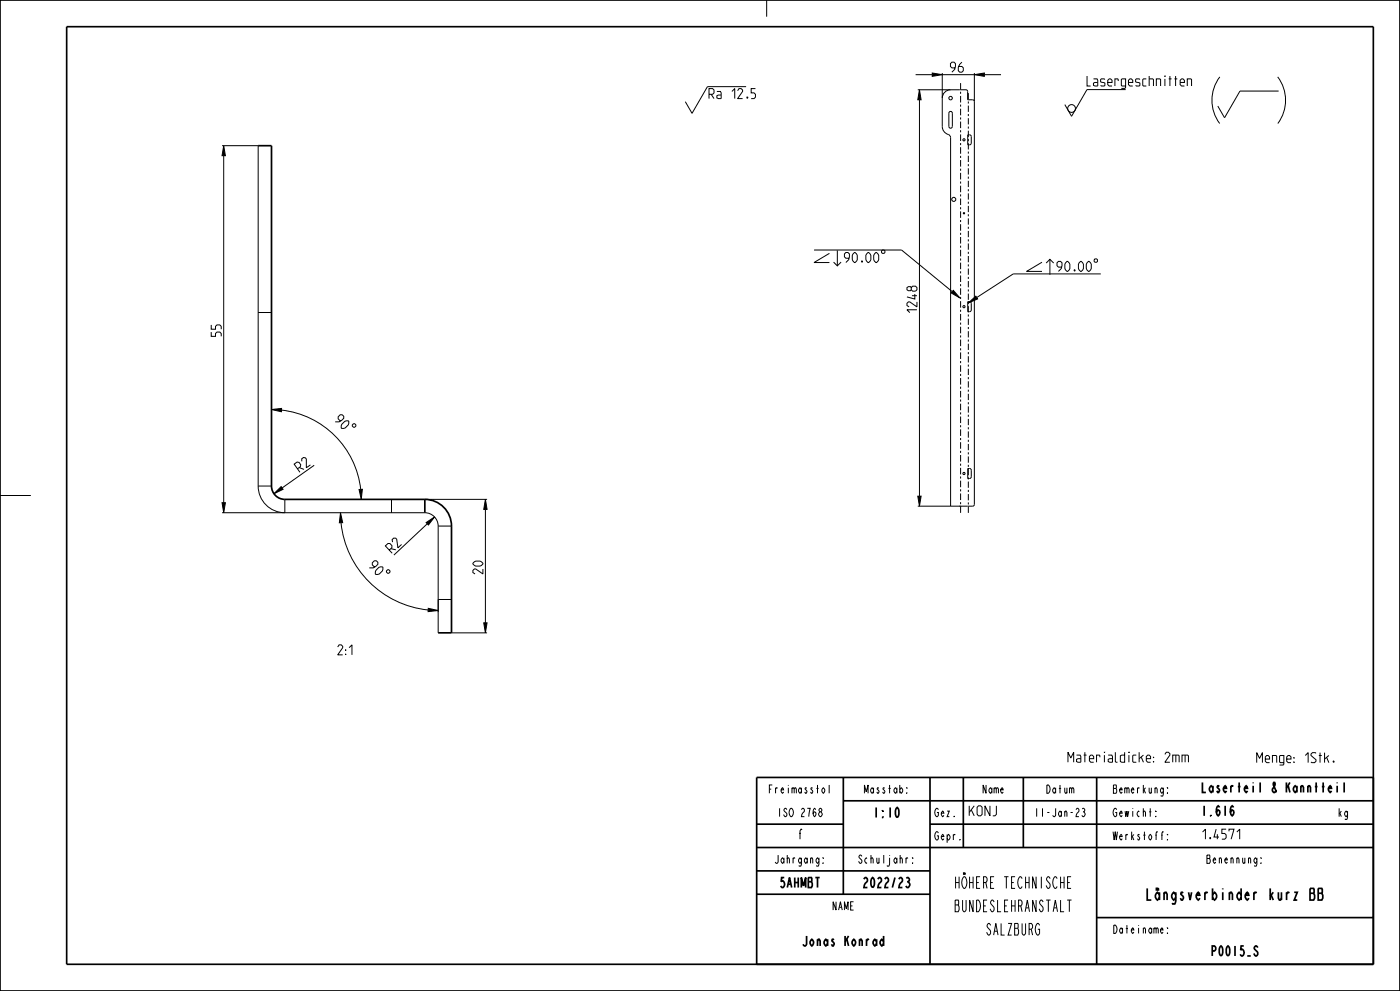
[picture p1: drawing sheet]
<svg xmlns="http://www.w3.org/2000/svg" width="420mm" height="297mm" viewBox="0 0 420 297" stroke-linecap="round" stroke-linejoin="round" font-family="sans-serif">
<g fill="#000">
<path d="M275.8 26.9l.5 3h-1zM279.7 21.9l3 .5-3 .5zM292.3 22.4l3-.5v1zM67.1 43.7l.5 3h-1zM286 87l2 2.3-2.7-1.5zM290.5 90.8l2.2-2 .6 .8zM81.4 122.7l3.1-.3-.1 1zM66.6 150.7h1l-.5 3zM82.2 148l2.1-2.2 .6 .8zM102.1 153.7l.7 2.9-1 .1zM107.7 146.7l1-.1-.3 3.1zM127.8 156.6l2.6-1.7-1.9 2.4z"/>
<path d="M145.6 149.7l.5 3h-1zM275.3 148.7h1l-.5 3zM128.5 182.3l2.9 .7-3 .3zM145.1 186.7h1l-.5 3z"/>
</g>
<g fill="none" stroke="#000" stroke-width=".3">
<path d="M230 0v5M223.8 26h-11.6l-4.6 8-2-3.5M274.7 22.4h5M275.3 26.9h12.5M275.8 26.9l.5 3h-1zM275.8 29.9v118.8M279.7 21.9l3 .5-3 .5zM282.7 21.9v16a3.2 3.2 0 0 0 2.3 2.8l.2 .6v110.4M282.7 22.4h9.6M284.7 33.6a.53 .53 0 0 1 .6-.2 .53 .53 0 0 1 .4 .5v4a.53 .53 0 0 1-.5 .5 .53 .53 0 0 1-.5-.5zM285.2 26.9a2.5 2.5 0 0 0-2.5 2.5M292.3 22.4l3-.5v1z"/>
<path d="M292.3 21.9v8.5M295.3 22.4h5M337.7 26.9h-11.6l-4.6 8-2.1-3.5M365.9 23a11.6 11.6 0 0 0 0 14M383.3 23a11.6 11.6 0 0 1 0 14M383.6 27.3h-11.6l-4.6 8-2.1-3.5M66.6 43.7h10.8v102M67.1 43.7l.5 3h-1zM67.1 46.7v104M244.2 74.9h26.3l15.2 12.5M248.8 75.9l-4.6 2.8h4.6M250.1 78.6l1.1 1.1 1.1-1.1"/>
<path d="M251.2 75.1v4.6M312.6 78.6l-4.6 2.7h4.6M313.8 78.8l1.2-1.1 1.1 1.1M315 77.7v4.6M77.4 93.7h4M286 87l2 2.3-2.7-1.5zM290.5 90.8l2.2-2 .6 .8zM330.2 82.1h-26.2l-11 7.1M81.4 122.7l3.1-.3-.1 1zM84.4 122.9a26.9 26.9 0 0 1 23.8 23.8M94.3 139.4l-9.7 6.8M105.7 127.3l.3-.3h.4l.4 .3v.4l-.4 .3h-.4l-.3-.3z"/>
<path d="M0 148.5h9.2M66.6 150.7h1l-.5 3zM66.6 153.7h18.8M77.4 145.7a8 8 0 0 0 8 8M77.4 145.7h4M82.2 148l2.1-2.2 .6 .8zM85.4 149.7v4M102.1 153.7l.7 2.9-1 .1zM102.3 156.7a29.3 29.3 0 0 0 26.2 26.1M107.7 146.7l1-.1-.3 3.1zM127.4 153.7a4 4 0 0 1 4 4h4M127.4 149.7h18.7"/>
<path d="M127.8 156.6l2.6-1.7-1.9 2.4zM128.2 157l-10 9.4M145.6 149.7l.5 3h-1zM145.6 152.7v34M275.3 148.7h1l-.5 3zM275.3 151.7h15M115.9 171.1l.4-.4h.3l.4 .4v.4l-.4 .3h-.3l-.4-.3zM131.4 179.7v3.8M128.5 182.3l2.9 .7-3 .3zM135.4 189.7h10.7M145.1 186.7h1l-.5 3z"/>
<circle cx="285.2" cy="29.4" r=".53"/>
<circle cx="321.5" cy="32.5" r="1.17"/>
<circle cx="286.1" cy="59.8" r=".61"/>
</g>
<g fill="none" stroke="#000" stroke-width=".51">
<path d="M0 0h420v297h-420zM77.4 43.7h4v102a4 4 0 0 0 4 4M127.4 149.7a8 8 0 0 1 8 8M227 233h185v56h-185zM253 233v35M279 233v56M289 233v21M307 233v21M329 233v56M227 247h26M227 254h185M253 240h159"/>
<path d="M279 247h133M227 261h52M227 268h52M329 275h83"/>
</g>
<path d="M20 8h392v281h-392z" fill="none" stroke="#000" stroke-width=".5"/>
<!-- layer: A_ACHSEN -->
<g fill="none" stroke="#000" stroke-width=".3">
<path d="M287.8 26.9h.4M288.2 24.9v2M288.2 27.5v.6M288.2 28.7v2M288.2 31.3v.7M288.2 32.6v2M288.2 35.2v.6M288.2 36.4v2M288.2 39v.7M290.3 29.9h.4M290.5 27.9v1.9M290.5 30.4v.6"/>
<path d="M290.5 31.7v1.8M290.5 34.2v.6M290.5 35.4v1.9M290.5 37.9v.6M290.5 39.2v1.8M288.2 40.3v1.9M288.2 42.9v.6M288.2 44.1v2M288.2 46.7v.6M288.2 48v1.9M288.2 50.6v.6M288.2 51.8v2"/>
<path d="M288.2 54.4v.6M288.2 55.7v1.9M288.2 58.2v.7M288.2 59.5v2M290.5 41.7v.6M290.5 42.9v1.9M290.5 45.4v.7M290.5 46.7v1.9M290.5 49.2v.6M290.5 50.4v1.9M290.5 52.9v.7M290.5 54.2v1.9"/>
<path d="M290.5 56.7v.6M290.5 57.9v1.9M290.7 40.4h-.4v3h.4M288.2 62.1v.6M288.2 63.3v2M288.2 65.9v.7M288.2 67.2v1.9M288.2 69.8v.6M288.2 71v2M288.2 73.6v.6M288.2 74.9v1.9M288.2 77.5v.6"/>
<path d="M288.2 78.7v2M290.5 60.4v.7M290.5 61.7v1.9M290.5 64.2v.6M290.5 65.5v1.8M290.5 68v.6M290.5 69.2v1.9M290.5 71.7v.6M290.5 73v1.8M290.5 75.5v.6M290.5 76.7v1.9M290.5 79.2v.6"/>
<path d="M288.2 81.3v.6M288.2 82.6v1.9M288.2 85.1v.7M288.2 86.4v2M288.2 89v.6M288.2 90.2v2M288.2 92.8v.7M288.2 94.1v2M288.2 96.7v.6M288.2 97.9v2M290.5 80.5v1.9M290.5 83v.6"/>
<path d="M290.5 84.2v1.9M290.5 86.7v.7M290.5 88v1.9M290.5 90.5v.6M290.5 91.7v1.9M290.5 94.2v.7M290.5 95.5v1.9M290.5 98v.6M290.5 99.3v1.8M290.7 90.4h-.4v3h.4M288.2 100.5v.6M288.2 101.8v1.9"/>
<path d="M288.2 104.4v.6M288.2 105.6v2M288.2 108.2v.6M288.2 109.5v1.9M288.2 112.1v.6M288.2 113.3v2M288.2 115.9v.6M288.2 117.1v2M288.2 119.7v.7M290.5 101.8v.6M290.5 103v1.9M290.5 105.5v.6"/>
<path d="M290.5 106.8v1.8M290.5 109.3v.6M290.5 110.5v1.9M290.5 113v.6M290.5 114.3v1.9M290.5 116.8v.6M290.5 118v1.9M288.2 121v2M288.2 123.6v.6M288.2 124.8v2M288.2 127.4v.7M288.2 128.7v1.9"/>
<path d="M288.2 131.3v.6M288.2 132.5v2M288.2 135.1v.6M288.2 136.4v1.9M288.2 139v.6M290.5 120.5v.7M290.5 121.8v1.9M290.5 124.3v.6M290.5 125.5v1.9M290.5 128v.7M290.5 129.3v1.9M290.5 131.8v.6"/>
<path d="M290.5 133v1.9M290.5 135.6v.6M290.5 136.8v1.9M290.5 139.3v.6M287.8 151.7h.4M288.2 140.2v2M288.2 142.8v.6M288.2 144.1v1.9M288.2 146.6v.7M288.2 147.9v2M288.2 150.5v.6M288.2 151.7v2"/>
<path d="M290.3 151.7h.4M290.5 140.6v1.8M290.5 143.1v.6M290.5 144.3v1.9M290.5 146.8v.6M290.5 148.1v1.8M290.5 150.6v.6M290.5 151.8v1.9M290.7 140.4h-.4v3h.4"/>
<circle cx="289.2" cy="41.9" r=".33"/>
<circle cx="289.2" cy="63.9" r=".2"/>
<circle cx="289.2" cy="91.9" r=".33"/>
<circle cx="289.2" cy="141.9" r=".33"/>
</g>
<!-- layer: A_RUNDUNGEN -->
<path d="M288.2 26.9h1.6l.4 .3 .1 2.7M290.7 29.9l1.4 .1 .2 .4v120.8l-.2 .4-1.4 .1M290.7 40.4l.4 .1 .3 .4-.1 2.3-.6 .2M290.7 90.4l.4 .1 .3 .4-.1 2.3-.6 .2M85.4 153.7h42M117.4 149.7v4M131.4 157.7v32M290.7 140.4l.4 .1 .3 .4-.1 2.3-.6 .2M131.4 179.7h4" fill="none" stroke="#000" stroke-width=".3"/>
<path d="M85.4 149.7h42v4M135.4 157.7v32h-4" fill="none" stroke="#000" stroke-width=".51"/>
<g font-size="4.6">
<text x="284.1" y="266.3">HÖHERE TECHNISCHE</text>
<text x="340.5" y="269.8">Längsverbinder kurz BB</text>
<text x="284.1" y="273.3">BUNDESLEHRANSTALT</text>
<text x="294.6" y="280.3">SALZBURG</text>
</g>
<g font-size="3.9">
<text x="285.1" y="21.6">96</text>
<text x="212.7" y="29.6">Ra 12.5</text>
<text x="326.1" y="25.8">Lasergeschnitten</text>
<text x="253.3" y="78.7">90.00</text>
<text x="317.1" y="81.3">90.00</text>
<text x="275.1" y="93.7" transform="rotate(-90 275.1 93.7)">1248</text>
<text x="66.4" y="100.8" transform="rotate(-90 66.4 100.8)">55</text>
<text x="100.2" y="126.1" transform="rotate(45 100.2 126.1)">90</text>
<text x="90" y="141.5" transform="rotate(-35 90 141.5)">R2</text>
<text x="117.7" y="165.8" transform="rotate(-43 117.7 165.8)">R2</text>
<text x="110.5" y="169.9" transform="rotate(45 110.5 169.9)">90</text>
<text x="144.9" y="172" transform="rotate(-90 144.9 172)">20</text>
<text x="99.4" y="196.3">2:1</text>
<text x="319.8" y="228.4">Materialdicke: 2mm</text>
<text x="376.4" y="228.6">Menge: 1Stk.</text>
<text x="360.2" y="237.5">Laserteil &amp; Kanntteil</text>
<text x="261.3" y="245">1:10</text>
<text x="290.2" y="244.5">KONJ</text>
<text x="360.2" y="244.5">1.616</text>
<text x="238.7" y="251.5">f</text>
<text x="360.2" y="251.5">1.4571</text>
<text x="233" y="266">5AHMBT</text>
<text x="257.8" y="266">2022/23</text>
<text x="239" y="283.5">Jonas Konrad</text>
<text x="362.3" y="286.5">P0015_S</text>
</g>
<g font-size="3.3">
<text x="229.3" y="237.8">Freimasstol</text>
<text x="258.2" y="237.8">Masstab:</text>
<text x="294.1" y="237.8">Name</text>
<text x="313.1" y="237.8">Datum</text>
<text x="334.1" y="237.8">Bemerkung:</text>
<text x="232.2" y="244.8">ISO 2768</text>
<text x="280.2" y="244.8">Gez.</text>
<text x="309.2" y="244.8">11-Jan-23</text>
<text x="334.1" y="244.8">Gewicht:</text>
<text x="401.2" y="244.8">kg</text>
<text x="280.2" y="251.8">Gepr.</text>
<text x="334.1" y="251.8">Werkstoff:</text>
<text x="231.2" y="258.8">Jahrgang:</text>
<text x="256.2" y="258.8">Schuljahr:</text>
<text x="360.7" y="258.8">Benennung:</text>
<text x="249.1" y="272.8">NAME</text>
<text x="334.1" y="279.8">Dateiname:</text>
</g>
</svg>
